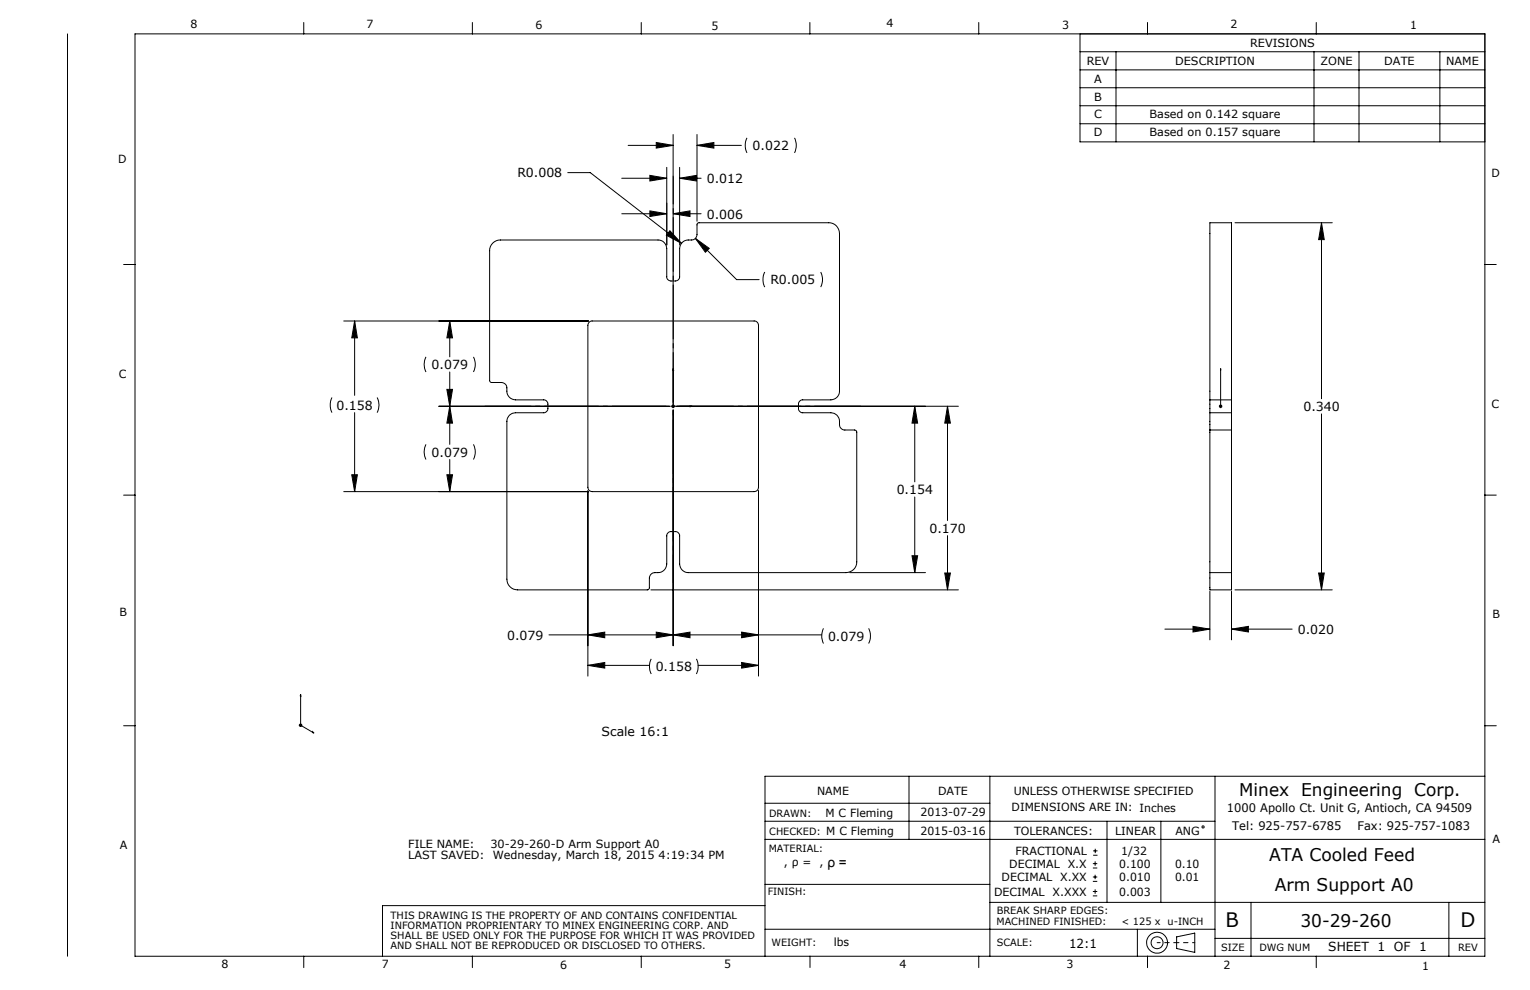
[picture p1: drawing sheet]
<svg xmlns="http://www.w3.org/2000/svg" width="432mm" height="279mm" viewBox="0 0 432 279" stroke-linecap="round" stroke-linejoin="round" font-family="sans-serif">
<g fill="none" stroke="#000" stroke-width=".28">
<path d="M19 9.6v260.3M38.1 9.6h381v260.3h-381zM85.7 6.3v3.3M133.3 6.3v3.3M181 6.3v3.3M228.6 6.3v3.3M276.2 6.3v3.3M304.8 9.6v30.4h114.3v-30.4M304.8 14.6h114.3M304.8 19.7h114.3M315 14.6v25.4M323.8 6.3v3.3"/>
<path d="M370.8 14.6v25.4M371.5 6.3v3.3M383.5 14.6v25.4M406.4 14.6v25.4M190 38v75.7M196.7 38v24.4M210.8 38.9l-.5 1.8 .1 1.2 .4 1.2M224.2 38.9l.5 1.8v1l-.5 1.4M304.8 24.8h114.3M304.8 29.8h114.3M304.8 34.9h114.3M160.2 48.7h6.4l25.7 20"/>
<path d="M175.5 50.3h12.7M177.3 41h12.7M183.4 59.5l4.8 .8-4.8 .8zM183.4 49.5l4.8 .8-4.8 .8zM185.2 40.2l4.8 .8-4.8 .8zM188.2 47.2v21.9M191.8 50.3l4.8-.8v1.6zM191.8 47.2v21.9M191.8 50.3h6.1M196.7 41l4.8-.8v1.6zM196.7 41h12.5M34.9 74.6h3.2"/>
<path d="M139.1 68.6a2.88 2.88 0 0 1 2.1-.9h44.5a2.47 2.47 0 0 1 2.5 2.5v7.9a1.2 1.2 0 0 0 1.2 1.2h1.2a1.2 1.2 0 0 0 1.2-1.2v-7.9a2.64 2.64 0 0 1 3.4-2.5 1.57 1.57 0 0 0 1.5-1.5v-2.9l.5-.4h36.7a3 3 0 0 1 3 3v44.5a2.47 2.47 0 0 1-2.4 2.5h-7.9a1.2 1.2 0 0 0-1.2 1.2v1.2a1.2 1.2 0 0 0 1.2 1.2h7.9a2.83 2.83 0 0 1 2.5 3.7l.4 .7 .8 .5h3l.3 .1 .3 .3v36.8a3 3 0 0 1-3 3h-44.6a2.47 2.47 0 0 1-2.4-2.4v-8a1.2 1.2 0 0 0-1.2-1.2h-1.2a1.2 1.2 0 0 0-1.2 1.2v8a2.64 2.64 0 0 1-3.4 2.4 1.57 1.57 0 0 0-1.5 1.5v2.9l-.5 .5h-36.7a3 3 0 0 1-3-3.1v-44.5a2.41 2.41 0 0 1 2.4-2.4h7.9a1.2 1.2 0 0 0 1.2-1.2v-1.2a1.2 1.2 0 0 0-1.2-1.2h-7.9a2.65 2.65 0 0 1-2.4-3.4 1.57 1.57 0 0 0-1.6-1.6h-2.8l-.5-.4v-36.7a2.88 2.88 0 0 1 .9-2.2zM175.5 60.3h12.7M189.1 65.1l3.2 3.6-4.2-2.3zM190 60.3l4.7-.8v1.6zM190 60.3h7.9M196.3 67.3l3.9 2.8-1.1 1.1zM196.3 67.3l11.6 11.6h6.3M215.8 76.8l-.5 1.8 .1 1.2 .4 1.2M231.6 76.8l.5 1.8v.9l-.5 1.5M348.5 62.9h27.5M373 62.9l.7 4.7h-1.6zM373 62.9v49.6"/>
<path d="M419.1 74.6h3.2M97 90.6h69.1M100.1 90.6l.8 4.8h-1.6zM100.1 90.6v21M126.9 90.6l.8 4.8h-1.6zM126.9 90.6v10.1M166.3 90.9l.6-.3h45.9a1.21 1.21 0 0 1 1.3 1.2v45.7a1.21 1.21 0 0 1-1.3 1.2h-45.7a1.21 1.21 0 0 1-1.2-1.2v-45.7zM93.7 112.2l-.5 1.8 .1 1.3 .4 1.2M100.1 116.5v22.2M106.4 112.2l.6 2.1-.6 2.2M120.2 100.7l-.5 2.1 .5 2.2M123.9 114.7h65.1"/>
<path d="M126.1 109.9h1.6l-.8 4.8zM126.9 114.7l.8 4.7h-1.6zM126.9 105v20.4M133.6 100.7l.5 1.9v.9l-.5 1.5M189.5 114.7h81M189.6 114.3l.7 .7M190 104l.1 .6h-.2zM190 104v11.2M190 115.7v66.5M190.3 114.3l-.7 .7M194.8 114.5l.5 .2-.5 .1zM258.2 114.7l.8 4.7h-1.6z"/>
<path d="M258.2 114.7v21.3M267.4 114.7l.8 4.7h-1.6zM267.4 114.7v32.2M341.5 116.5v4.9M341.5 112.9v-50h6.1v50M341.5 112.9v3.6M341.5 116.5h6.1M341.5 112.9h6.1M344 114.7h1M344.1 114.3l.7 .7M344.5 114.5v.3zM344.5 104v.6v-.6"/>
<path d="M344.5 114.7h.1M344.5 104v11.2M344.8 114.3l-.7 .7M347.6 116.5v4.9M347.6 112.9v3.6M373 116.8v49.7M34.9 139.7h3.2M97 138.7h69.1M99.3 134h1.6l-.8 4.7zM120.2 125.4l-.5 2.2 .5 2.1M126.1 134h1.6l-.8 4.7zM126.9 129.7v9"/>
<path d="M133.6 125.4l.5 1.8v1l-.5 1.5M165.9 138.5v52.3M214.1 138.5v52.3M341.5 121.4v40.2M341.5 121.4h6.1M347.6 121.4v40.2M419.1 139.7h3.2M257.4 156.8h1.6l-.8 4.8zM258.2 140.3v21.3M267.4 151.2v15.3M154.9 179.2h77M165.9 179.2l4.8-.8v1.6z"/>
<path d="M183.7 166.5h86.8M185.2 178.4l4.8 .8-4.8 .8zM190 179.2l4.7-.8v1.6zM209.3 178.4l4.8 .8-4.8 .8zM232.4 177.3l-.5 1.9 .1 .9 .4 1.5M239.8 161.6h21.4M245.1 177.3l.6 2.2-.6 2.1M266.6 161.7h1.6l-.8 4.8zM328.8 177.6h12.7M336.7 176.8l4.8 .8-4.8 .8zM341.5 161.6v4.9h6.1v-4.9M341.5 161.6h6.1"/>
<path d="M341.5 166.9v13.7M347.6 177.6l4.7-.8v1.6zM347.6 166.9v13.7M347.6 177.6h17.1M348.5 166.5h27.5M372.1 161.7h1.6l-.7 4.8zM84.8 196l.1 .5-.2-.1zM84.8 196v8.7l3.8 2.2M165.9 187.8l4.8-.8v1.6zM165.9 187.8h17.4M183.8 185.9l-.5 1.8 .1 1.3 .4 1.2M196.5 185.9l.5 1.8v1.3l-.5 1.2"/>
<path d="M197 187.8h17.1M209.3 187l4.8 .8-4.8 .8zM34.9 204.8h3.2M84.3 204.7h1M84.5 204.3l.7 .7M84.8 204.2v1M85.2 204.3l-.7 .7M88.2 206.5l.4 .4-.4-.1zM256.5 219.1v17.8M279.4 219.1v50.8M342.9 219.1v50.8M419.1 204.8h3.2"/>
<path d="M419.1 219.1h-203.2v50.8M215.9 236.9h203.2M215.9 231.8h127M215.9 226.7h63.5M309.1 239.5v1.3M312.4 231.8v22.9M327.6 231.8v22.9M215.9 255.6h-108v14.3M215.9 249.6h63.5M279.4 254.7h139.7M308.4 252.8h1.3M308.4 251.6h1.3"/>
<path d="M308.4 245h1.3M308.4 243.7h1.3M308.4 248.7h1.3M308.4 247.5h1.3M308.5 241.4h1.2M308.5 240.1h1.2M309.1 243.1v1.2M309.1 246.9v1.2M309.1 251v1.2M353.1 254.7v15.2M408.9 254.7v15.2M85.7 269.9v3.2"/>
<path d="M133.3 269.9v3.2M181 269.9v3.2M215.9 262.3h127M276.2 269.9v3.2M321 262.3v7.6M323.8 269.9v3.2M332.1 264.4l5.1-1.1v5.5l-5.1-1.1zM342.9 264.8h76.2M371.5 269.9v3.2"/>
<circle cx="339.5" cy="233.4" r=".31"/>
<circle cx="326.5" cy="266.1" r="1.68"/>
<circle cx="326.6" cy="266.1" r="2.96"/>
</g>
<path d="M228.6 269.9v3.2" fill="none" stroke="#000" stroke-width=".28" stroke-dasharray="15.2 1.3 1.3 1.3"/>
<path d="M326.6 266h5.5" fill="none" stroke="#000" stroke-width=".28" stroke-dasharray="15.2 1.3 1.3 1.3" stroke-dashoffset="14.4"/>
<path d="M332.1 266h5.1" fill="none" stroke="#000" stroke-width=".28" stroke-dasharray="15.2 1.3 1.3 1.3" stroke-dashoffset="14.6"/>
<path d="M136.9 114.6h106" fill="none" stroke="#000" stroke-width=".28" stroke-dasharray="15.2 1.3 1.3 1.3" stroke-dashoffset="2.2"/>
<path d="M190 164.5v-114.8" fill="none" stroke="#000" stroke-width=".28" stroke-dasharray="15.2 1.3 1.3 1.3" stroke-dashoffset="7.4"/>
<g fill="#000">
<path d="M191.8 50.3l4.8-.8v1.6zM183.4 49.5l4.8 .8-4.8 .8zM189.1 65.1l-1 1.3 4.2 2.3zM258.2 114.7l.8 4.7h-1.6zM257.4 156.8h1.6l-.8 4.8zM267.4 114.7l.8 4.7h-1.6zM266.6 161.7h1.6l-.8 4.8zM185.2 178.4l4.8 .8-4.8 .8zM165.9 179.2l4.8-.8v1.6zM126.1 109.9h1.6l-.8 4.8zM126.9 90.6l.8 4.8h-1.6zM185.2 40.2l4.8 .8-4.8 .8zM196.7 41l4.8-.8v1.6zM196.3 67.3l2.8 3.9 1.1-1.1zM190 179.2l4.7-.8v1.6zM209.3 178.4l4.8 .8-4.8 .8zM165.9 187.8l4.8-.8v1.6zM209.3 187l4.8 .8-4.8 .8zM100.1 90.6l.8 4.8h-1.6zM99.3 134h1.6l-.8 4.7zM126.9 114.7l.8 4.7h-1.6zM126.1 134h1.6l-.8 4.7zM336.7 176.8l4.8 .8-4.8 .8zM347.6 177.6l4.7-.8v1.6zM373 62.9l.7 4.7h-1.6zM372.1 161.7h1.6l-.7 4.8z"/>
<path d="M190 60.3l4.7-.8v1.6zM183.4 59.5l4.8 .8-4.8 .8z"/>
<path d="M194.8 114.5l.5 .2-.5 .1zM190 104l.1 .6h-.2z"/>
<path d="M344.5 114.5v.3zM344.5 104v.6zM88.2 206.5l.4 .4-.4-.1zM84.8 196l.1 .5-.2-.1z"/>
</g>
<g font-size="5.6">
<text x="345.8" y="261.6">B</text>
<text x="412.2" y="261.6">D</text>
</g>
<g font-size="4.9">
<text x="349.8" y="224.5">Minex Engineering Corp.</text>
<text x="358.2" y="243.1">ATA Cooled Feed</text>
<text x="359.8" y="251.4">Arm Support A0</text>
<text x="367" y="261.6">30-29-260</text>
</g>
<text font-size="3.9" x="233.5" y="244.6">ρ =</text>
<g font-size="3.5">
<text x="212.4" y="42.4">0.022</text>
<text x="146" y="50.1">R0.008</text>
<text x="199.5" y="51.7">0.012</text>
<text x="199.5" y="61.7">0.006</text>
<text x="217.4" y="80.3">R0.005</text>
<text x="121.8" y="104.2">0.079</text>
<text x="95" y="115.7">0.158</text>
<text x="367.8" y="116">0.340</text>
<text x="121.8" y="128.9">0.079</text>
<text x="253.1" y="139.5">0.154</text>
<text x="262.3" y="150.4">0.170</text>
<text x="366.3" y="178.9">0.020</text>
<text x="143.1" y="180.5">0.079</text>
<text x="233.7" y="180.9">0.079</text>
<text x="185.1" y="189.5">0.158</text>
<text x="169.8" y="207.6">Scale 16:1</text>
<text x="301.7" y="267.5">12:1</text>
<text x="374.9" y="268.5">SHEET 1 OF 1</text>
</g>
<g font-size="3.3">
<text x="346.3" y="229.1">1000 Apollo Ct. Unit G, Antioch, CA 94509</text>
<text x="347.7" y="234.4">Tel: 925-757-6785</text>
<text x="383.1" y="234.4">Fax: 925-757-1083</text>
</g>
<g font-size="3.2">
<text x="53.8" y="7.9">8</text>
<text x="103.4" y="7.9">7</text>
<text x="151.2" y="8.1">6</text>
<text x="200.8" y="8.4">5</text>
<text x="250.2" y="7.7">4</text>
<text x="299.8" y="8.2">3</text>
<text x="347.2" y="7.9">2</text>
<text x="397.9" y="8.3">1</text>
<text x="352.8" y="13.3">REVISIONS</text>
<text x="306.7" y="18.4">REV</text>
<text x="308.8" y="23.4">A</text>
<text x="331.7" y="18.4">DESCRIPTION</text>
<text x="372.7" y="18.4">ZONE</text>
<text x="390.7" y="18.4">DATE</text>
<text x="408.1" y="18.4">NAME</text>
<text x="308.8" y="28.5">B</text>
<text x="308.8" y="33.3">C</text>
<text x="324.4" y="33.3">Based on 0.142 square</text>
<text x="308.7" y="38.4">D</text>
<text x="324.4" y="38.4">Based on 0.157 square</text>
<text x="33.3" y="46.1">D</text>
<text x="420.9" y="49.9">D</text>
<text x="33.5" y="106.8">C</text>
<text x="420.9" y="115.2">C</text>
<text x="33.7" y="173.8">B</text>
<text x="421.2" y="174.3">B</text>
<text x="230.6" y="224.3">NAME</text>
<text x="264.7" y="224.3">DATE</text>
<text x="286.1" y="224.3">UNLESS OTHERWISE SPECIFIED</text>
<text x="233" y="230.6">M C Fleming</text>
<text x="259.8" y="230.4">2013-07-29</text>
<text x="285.5" y="229">DIMENSIONS ARE IN: Inches</text>
<text x="33.8" y="239.5">A</text>
<text x="115.2" y="239.3">FILE NAME:</text>
<text x="138.4" y="239.3">30-29-260-D Arm Support A0</text>
<text x="259.8" y="235.5">2015-03-16</text>
<text x="286.2" y="235.5">TOLERANCES:</text>
<text x="314.7" y="235.5">LINEAR</text>
<text x="331.7" y="235.5">ANG</text>
<text x="421.2" y="237.9">A</text>
<text x="115.2" y="242.5">LAST SAVED:</text>
<text x="139" y="242.5">Wednesday, March 18, 2015 4:19:34 PM</text>
<text x="221.3" y="244.5">, ρ = ,</text>
<text x="284.8" y="245">DECIMAL X.X</text>
<text x="286.6" y="241.4">FRACTIONAL</text>
<text x="315.9" y="245">0.100</text>
<text x="316.5" y="241.4">1/32</text>
<text x="331.6" y="245">0.10</text>
<text x="282.7" y="248.7">DECIMAL X.XX</text>
<text x="315.9" y="248.7">0.010</text>
<text x="331.6" y="248.7">0.01</text>
<text x="280.5" y="252.8">DECIMAL X.XXX</text>
<text x="315.9" y="252.8">0.003</text>
<text x="235.3" y="267.1">lbs</text>
<text x="62.5" y="273.1">8</text>
<text x="107.8" y="273.2">7</text>
<text x="158.1" y="273.5">6</text>
<text x="204.3" y="273.1">5</text>
<text x="253.9" y="273.2">4</text>
<text x="301" y="273.3">3</text>
<text x="345.3" y="273.5">2</text>
<text x="401.3" y="273.7">1</text>
</g>
<g font-size="2.8">
<text x="217.1" y="230.6">DRAWN:</text>
<text x="217.1" y="235.7">CHECKED: M C Fleming</text>
<text x="216.9" y="240.3">MATERIAL:</text>
<text x="216.7" y="252.6">FINISH:</text>
<text x="281.3" y="257.9">BREAK SHARP EDGES:</text>
<text x="110.2" y="259.3">THIS DRAWING IS THE PROPERTY OF AND CONTAINS CONFIDENTIAL</text>
<text x="110.2" y="262.2">INFORMATION PROPRIENTARY TO MINEX ENGINEERING CORP. AND</text>
<text x="281.2" y="261">MACHINED FINISHED:</text>
<text x="316.5" y="261">&lt; 125 x u-INCH</text>
<text x="110.2" y="265">SHALL BE USED ONLY FOR THE PURPOSE FOR WHICH IT WAS PROVIDED</text>
<text x="110.2" y="267.8">AND SHALL NOT BE REPRODUCED OR DISCLOSED TO OTHERS.</text>
<text x="217.7" y="267.1">WEIGHT:</text>
<text x="281.3" y="267.1">SCALE:</text>
<text x="344.7" y="268.5">SIZE</text>
<text x="355.4" y="268.5">DWG NUM</text>
<text x="411.5" y="268.5">REV</text>
</g>
</svg>
